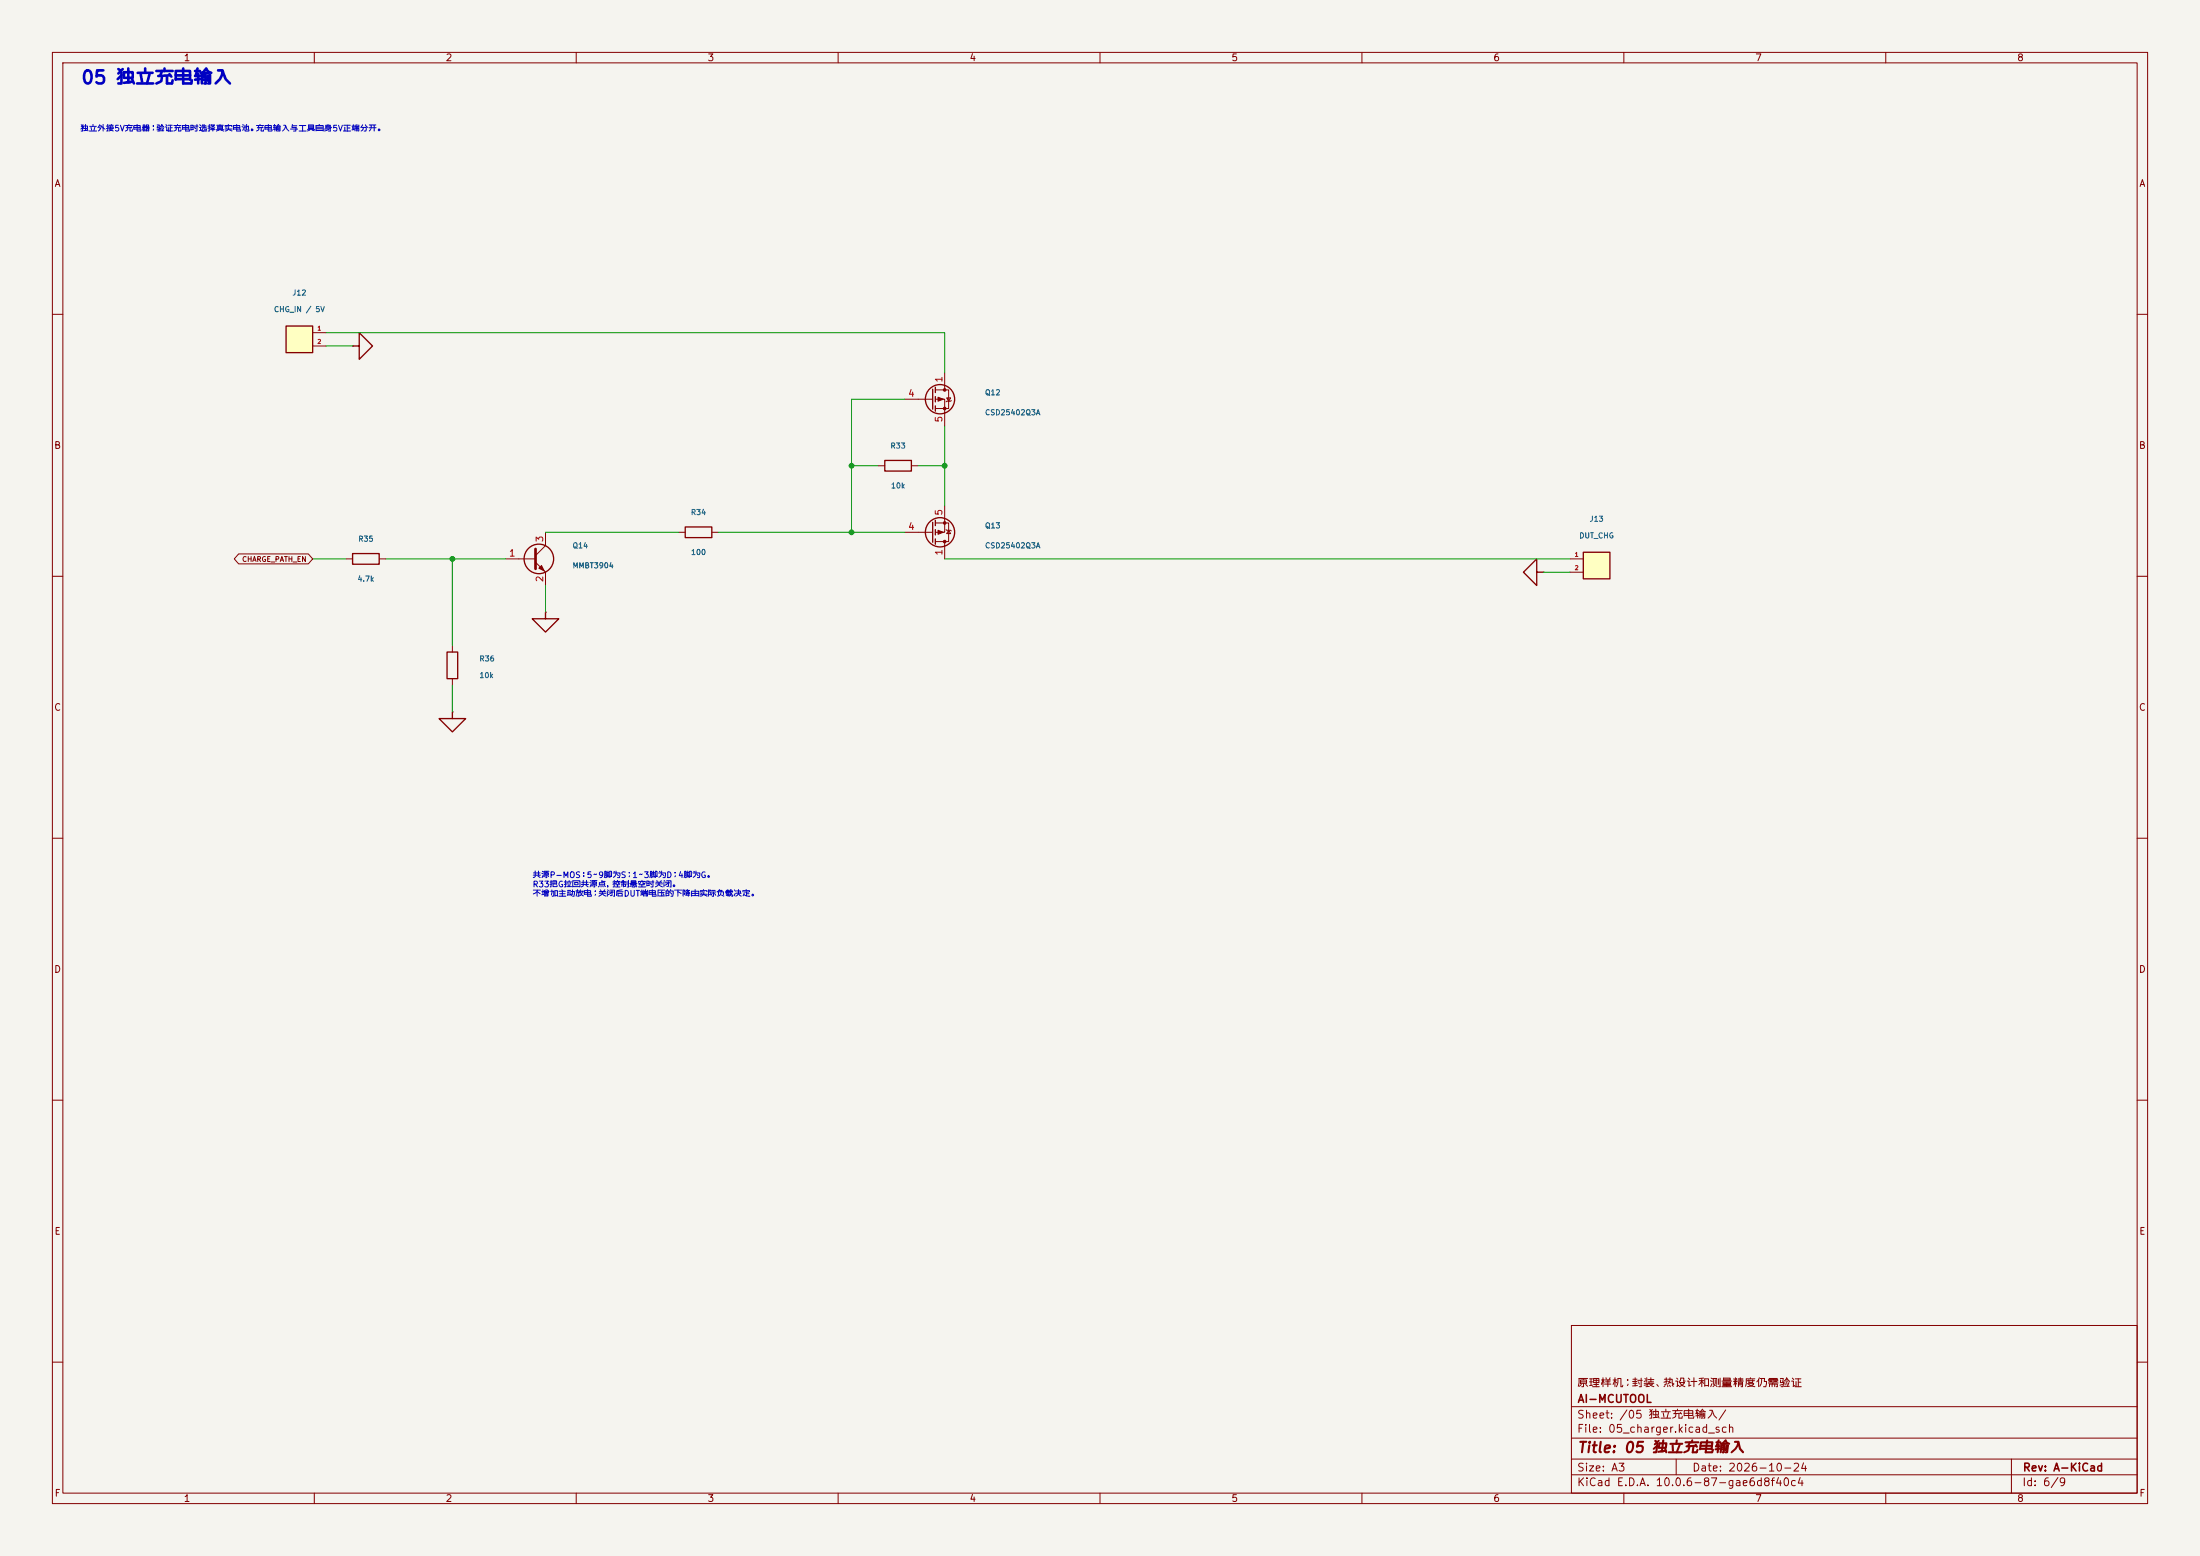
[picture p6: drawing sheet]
(kicad_sch
 (version 20260306)
 (generator "eeschema")
 (generator_version "10.0")
 (paper "A3")
 (title_block
  (title "05 独立充电输入")
  (date "2026-10-24")
  (rev "A-KiCad")
  (company "AI-MCUTOOL")
  (comment 1 "原理样机；封装、热设计和测量精度仍需验证"))
 (lib_symbols
  (symbol "AI_MCUTOOL:COMMON_GND"
   (power global)
   (pin_numbers (hide yes))
   (pin_names
    (offset 0.635) (hide yes)) (exclude_from_sim no) (in_bom no) (on_board no)
   (in_pos_files yes)
   (duplicate_pin_numbers_are_jumpers no)
   (property "Reference" "#PWR" (at 0 0 0) (show_name no) (do_not_autoplace no) (effects (font (size 1 1))))
   (property "Value" "COMMON_GND" (at 0 0 0) (show_name no) (do_not_autoplace no) (effects (font (size 1 1))))
   (property "Footprint" "" (at 0 0 0) (show_name no) (do_not_autoplace no) (hide yes) (effects (font (size 1 1))))
   (property "Datasheet" "" (at 0 0 0) (show_name no) (do_not_autoplace no) (hide yes) (effects (font (size 1 1))))
   (property "Description" "" (at 0 0 0) (show_name no) (do_not_autoplace no) (hide yes) (effects (font (size 1.27 1.27))))
   (symbol "COMMON_GND_0_1"
    (polyline (pts (xy 0 0) (xy 0 -1.27) (xy -2.54 -1.27) (xy 0 -3.81) (xy 2.54 -1.27) (xy 0 -1.27)) (stroke (width 0.254) (type default)) (fill (type none))))
   (symbol "COMMON_GND_1_1"
    (pin power_in line (at 0 0 90) (length 0) (name "COMMON_GND" (effects (font (size 0.9 0.9)))) (number "1" (effects (font (size 0.8 0.8))))))
   (embedded_fonts no))
  (symbol "AI_MCUTOOL:HDR2_L"
   (pin_names
    (offset 0.635)) (exclude_from_sim no) (in_bom yes) (on_board yes)
   (in_pos_files yes)
   (duplicate_pin_numbers_are_jumpers no)
   (property "Reference" "J" (at 0 0 0) (show_name no) (do_not_autoplace no) (effects (font (size 1 1))))
   (property "Value" "HDR2_L" (at 0 0 0) (show_name no) (do_not_autoplace no) (effects (font (size 1 1))))
   (property "Footprint" "" (at 0 0 0) (show_name no) (do_not_autoplace no) (hide yes) (effects (font (size 1 1))))
   (property "Datasheet" "" (at 0 0 0) (show_name no) (do_not_autoplace no) (hide yes) (effects (font (size 1 1))))
   (property "Description" "" (at 0 0 0) (show_name no) (do_not_autoplace no) (hide yes) (effects (font (size 1.27 1.27))))
   (symbol "HDR2_L_0_1"
    (rectangle (start -2.54 1.27) (end 2.54 -3.81) (stroke (width 0.254) (type default)) (fill (type background))))
   (symbol "HDR2_L_1_1"
    (pin passive line (at -5.08 0 0) (length 2.54) (name "" (effects (font (size 0.9 0.9)))) (number "1" (effects (font (size 0.8 0.8)))))
    (pin passive line (at -5.08 -2.54 0) (length 2.54) (name "" (effects (font (size 0.9 0.9)))) (number "2" (effects (font (size 0.8 0.8))))))
   (embedded_fonts no))
  (symbol "AI_MCUTOOL:HDR2_R"
   (pin_names
    (offset 0.635)) (exclude_from_sim no) (in_bom yes) (on_board yes)
   (in_pos_files yes)
   (duplicate_pin_numbers_are_jumpers no)
   (property "Reference" "J" (at 0 0 0) (show_name no) (do_not_autoplace no) (effects (font (size 1 1))))
   (property "Value" "HDR2_R" (at 0 0 0) (show_name no) (do_not_autoplace no) (effects (font (size 1 1))))
   (property "Footprint" "" (at 0 0 0) (show_name no) (do_not_autoplace no) (hide yes) (effects (font (size 1 1))))
   (property "Datasheet" "" (at 0 0 0) (show_name no) (do_not_autoplace no) (hide yes) (effects (font (size 1 1))))
   (property "Description" "" (at 0 0 0) (show_name no) (do_not_autoplace no) (hide yes) (effects (font (size 1.27 1.27))))
   (symbol "HDR2_R_0_1"
    (rectangle (start -2.54 1.27) (end 2.54 -3.81) (stroke (width 0.254) (type default)) (fill (type background))))
   (symbol "HDR2_R_1_1"
    (pin passive line (at 5.08 0 180) (length 2.54) (name "" (effects (font (size 0.9 0.9)))) (number "1" (effects (font (size 0.8 0.8)))))
    (pin passive line (at 5.08 -2.54 180) (length 2.54) (name "" (effects (font (size 0.9 0.9)))) (number "2" (effects (font (size 0.8 0.8))))))
   (embedded_fonts no))
  (symbol "AI_MCUTOOL:MMBT3904"
   (pin_names
    (offset 0) (hide yes)) (exclude_from_sim no) (in_bom yes) (on_board yes)
   (in_pos_files yes)
   (duplicate_pin_numbers_are_jumpers no)
   (property "Reference" "Q" (at 5.08 1.905 0) (show_name no) (do_not_autoplace no) (effects (font (size 1.27 1.27)) (justify left)))
   (property "Value" "MMBT3904" (at 5.08 0 0) (show_name no) (do_not_autoplace no) (effects (font (size 1.27 1.27)) (justify left)))
   (property "Footprint" "Package_TO_SOT_SMD:SOT-23" (at 5.08 -1.905 0) (show_name no) (do_not_autoplace no) (hide yes) (effects (font (size 1.27 1.27)
    (italic yes)) (justify left)))
   (property "Datasheet" "https://www.onsemi.com/pdf/datasheet/pzt3904-d.pdf" (at 0 0 0) (show_name no) (do_not_autoplace no) (hide yes) (effects (font (size 1.27 1.27)) (justify left)))
   (property "Description" "0.2A Ic, 40V Vce, Small Signal NPN Transistor, SOT-23" (at 0 0 0) (show_name no) (do_not_autoplace no) (hide yes) (effects (font (size 1.27 1.27))))
   (property "Sim.Device" "NPN" (at 0 0 0) (show_name no) (do_not_autoplace no) (hide yes) (effects (font (size 1.27 1.27))))
   (property "Sim.Pins" "1=B 2=E 3=C" (at 0 0 0) (show_name no) (do_not_autoplace no) (hide yes) (effects (font (size 1.27 1.27))))
   (symbol "MMBT3904_0_1"
    (polyline (pts (xy -2.54 0) (xy 0.635 0)) (stroke (width 0) (type default)) (fill (type none)))
    (polyline (pts (xy 0.635 1.905) (xy 0.635 -1.905)) (stroke (width 0.508) (type default)) (fill (type none)))
    (circle (center 1.27 0) (radius 2.8194) (stroke (width 0.254) (type default)) (fill (type none))))
   (symbol "MMBT3904_1_1"
    (polyline (pts (xy 0.635 0.635) (xy 2.54 2.54)) (stroke (width 0) (type default)) (fill (type none)))
    (polyline (pts (xy 0.635 -0.635) (xy 2.54 -2.54)) (stroke (width 0) (type default)) (fill (type none)))
    (polyline (pts (xy 1.27 -1.778) (xy 1.778 -1.27) (xy 2.286 -2.286) (xy 1.27 -1.778)) (stroke (width 0) (type default)) (fill (type outline)))
    (pin input line (at -5.08 0 0) (length 2.54) (name "B" (effects (font (size 1.27 1.27)))) (number "1" (effects (font (size 1.27 1.27)))))
    (pin passive line (at 2.54 -5.08 90) (length 2.54) (name "E" (effects (font (size 1.27 1.27)))) (number "2" (effects (font (size 1.27 1.27)))))
    (pin passive line (at 2.54 5.08 270) (length 2.54) (name "C" (effects (font (size 1.27 1.27)))) (number "3" (effects (font (size 1.27 1.27))))))
   (embedded_fonts no))
  (symbol "AI_MCUTOOL:P_FET"
   (pin_names (hide yes)) (exclude_from_sim no) (in_bom yes) (on_board yes)
   (in_pos_files yes)
   (duplicate_pin_numbers_are_jumpers no)
   (property "Reference" "U" (at 5.715 1.905 0) (show_name no) (do_not_autoplace no) (effects (font (size 1.27 1.27))))
   (property "Value" "P_FET" (at 11.811 -0.127 0) (show_name no) (do_not_autoplace no) (effects (font (size 1.27 1.27))))
   (property "Footprint" "Package_SON:VSON-8_3.3x3.3mm_P0.65mm_NexFET" (at 30.353 -4.699 0) (show_name no) (do_not_autoplace no) (hide yes) (effects (font (size 1.27 1.27))))
   (property "Datasheet" "https://www.ti.com/lit/ds/symlink/csd25402q3a.pdf" (at 31.115 -2.413 0) (show_name no) (do_not_autoplace no) (hide yes) (effects (font (size 1.27 1.27))))
   (property "Description" "-76A Id, -20V Vds, NexFET P-Channel Power MOSFET, 7.7mOhm Ron, Qg (typ) 7.5 nC, VSON-8 3.3x3.3mm" (at 0 0 0) (show_name no) (do_not_autoplace no) (hide yes) (effects (font (size 1.27 1.27))))
   (symbol "P_FET_0_1"
    (polyline (pts (xy 0.254 1.905) (xy 0.254 -1.905)) (stroke (width 0.254) (type default)) (fill (type none)))
    (polyline (pts (xy 0.254 0) (xy -2.54 0)) (stroke (width 0) (type default)) (fill (type none)))
    (polyline (pts (xy 0.762 2.286) (xy 0.762 1.27)) (stroke (width 0.254) (type default)) (fill (type none)))
    (polyline (pts (xy 0.762 1.778) (xy 3.302 1.778) (xy 3.302 -1.778) (xy 0.762 -1.778)) (stroke (width 0) (type default)) (fill (type none)))
    (polyline (pts (xy 0.762 0.508) (xy 0.762 -0.508)) (stroke (width 0.254) (type default)) (fill (type none)))
    (polyline (pts (xy 0.762 -1.27) (xy 0.762 -2.286)) (stroke (width 0.254) (type default)) (fill (type none)))
    (circle (center 1.651 0) (radius 2.794) (stroke (width 0.254) (type default)) (fill (type none)))
    (polyline (pts (xy 2.286 0) (xy 1.27 0.381) (xy 1.27 -0.381) (xy 2.286 0)) (stroke (width 0) (type default)) (fill (type outline)))
    (polyline (pts (xy 2.54 2.54) (xy 2.54 1.778)) (stroke (width 0) (type default)) (fill (type none)))
    (circle (center 2.54 1.778) (radius 0.254) (stroke (width 0) (type default)) (fill (type outline)))
    (circle (center 2.54 -1.778) (radius 0.254) (stroke (width 0) (type default)) (fill (type outline)))
    (polyline (pts (xy 2.54 -2.54) (xy 2.54 0) (xy 0.762 0)) (stroke (width 0) (type default)) (fill (type none)))
    (polyline (pts (xy 2.794 -0.508) (xy 2.921 -0.381) (xy 3.683 -0.381) (xy 3.81 -0.254)) (stroke (width 0) (type default)) (fill (type none)))
    (polyline (pts (xy 3.302 -0.381) (xy 2.921 0.254) (xy 3.683 0.254) (xy 3.302 -0.381)) (stroke (width 0) (type default)) (fill (type none))))
   (symbol "P_FET_1_1"
    (pin passive line (at 2.54 5.08 270) (length 2.54) (name "D" (effects (font (size 1.27 1.27)))) (number "1" (effects (font (size 1.27 1.27)))))
    (pin passive line (at 2.54 5.08 270) (length 2.54) (hide yes) (name "D" (effects (font (size 1.27 1.27)))) (number "2" (effects (font (size 1.27 1.27)))))
    (pin passive line (at 2.54 5.08 270) (length 2.54) (hide yes) (name "D" (effects (font (size 1.27 1.27)))) (number "3" (effects (font (size 1.27 1.27)))))
    (pin input line (at -5.08 0 0) (length 2.54) (name "G" (effects (font (size 1.27 1.27)))) (number "4" (effects (font (size 1.27 1.27)))))
    (pin passive line (at 2.54 -5.08 90) (length 2.54) (name "S" (effects (font (size 1.27 1.27)))) (number "5" (effects (font (size 1.27 1.27)))))
    (pin passive line (at 2.54 -5.08 90) (length 2.54) (hide yes) (name "S" (effects (font (size 1.27 1.27)))) (number "6" (effects (font (size 1.27 1.27)))))
    (pin passive line (at 2.54 -5.08 90) (length 2.54) (hide yes) (name "S" (effects (font (size 1.27 1.27)))) (number "7" (effects (font (size 1.27 1.27)))))
    (pin passive line (at 2.54 -5.08 90) (length 2.54) (hide yes) (name "S" (effects (font (size 1.27 1.27)))) (number "8" (effects (font (size 1.27 1.27)))))
    (pin passive line (at 2.54 -5.08 90) (length 2.54) (hide yes) (name "S" (effects (font (size 1.27 1.27)))) (number "9" (effects (font (size 1.27 1.27))))))
   (embedded_fonts no))
  (symbol "AI_MCUTOOL:R"
   (pin_numbers (hide yes))
   (pin_names
    (offset 0)) (exclude_from_sim no) (in_bom yes) (on_board yes)
   (in_pos_files yes)
   (duplicate_pin_numbers_are_jumpers no)
   (property "Reference" "R" (at 2.032 0 90) (show_name no) (do_not_autoplace no) (effects (font (size 1.27 1.27))))
   (property "Value" "R" (at 0 0 90) (show_name no) (do_not_autoplace no) (effects (font (size 1.27 1.27))))
   (property "Footprint" "" (at -1.778 0 90) (show_name no) (do_not_autoplace no) (hide yes) (effects (font (size 1.27 1.27))))
   (property "Datasheet" "" (at 0 0 0) (show_name no) (do_not_autoplace no) (hide yes) (effects (font (size 1.27 1.27))))
   (property "Description" "Resistor" (at 0 0 0) (show_name no) (do_not_autoplace no) (hide yes) (effects (font (size 1.27 1.27))))
   (symbol "R_0_1"
    (rectangle (start -1.016 -2.54) (end 1.016 2.54) (stroke (width 0.254) (type default)) (fill (type none))))
   (symbol "R_1_1"
    (pin passive line (at 0 3.81 270) (length 1.27) (name "" (effects (font (size 1.27 1.27)))) (number "1" (effects (font (size 1.27 1.27)))))
    (pin passive line (at 0 -3.81 90) (length 1.27) (name "" (effects (font (size 1.27 1.27)))) (number "2" (effects (font (size 1.27 1.27))))))
   (embedded_fonts no)))
 (text "共源P-MOS：5～9脚为S；1～3脚为D；4脚为G。\nR33把G拉回共源点，控制悬空时关闭。\n不增加主动放电；关闭后DUT端电压的下降由实际负载决定。"
  (exclude_from_sim no)
  (at 101.6 171.45 0)
  (effects (font (size 1.1 1.1)) (justify left bottom)))
 (text "05 独立充电输入"
  (exclude_from_sim no)
  (at 15.24 16.51 0)
  (effects (font (size 2.5 2.5)
    (bold yes)) (justify left bottom)))
 (text "独立外接5V充电器；验证充电时选择真实电池。充电输入与工具自身5V正端分开。"
  (exclude_from_sim no)
  (at 15.24 25.4 0)
  (effects (font (size 1.1 1.1)) (justify left bottom)))
 (junction
  (at 162.56 101.6)
  (diameter 0)
  (color 0 0 0 0))
 (junction
  (at 162.56 88.9)
  (diameter 0)
  (color 0 0 0 0))
 (junction
  (at 180.34 88.9)
  (diameter 0)
  (color 0 0 0 0))
 (junction
  (at 86.36 106.68)
  (diameter 0)
  (color 0 0 0 0))
 (wire
  (pts (xy 73.66 106.68) (xy 86.36 106.68))
  (stroke (width 0) (type default)))
 (wire
  (pts (xy 104.14 111.76) (xy 104.14 116.84))
  (stroke (width 0) (type default)))
 (wire
  (pts (xy 162.56 101.6) (xy 172.72 101.6))
  (stroke (width 0) (type default)))
 (wire
  (pts (xy 162.56 76.2) (xy 162.56 88.9))
  (stroke (width 0) (type default)))
 (wire
  (pts (xy 62.23 66.04) (xy 67.31 66.04))
  (stroke (width 0) (type default)))
 (wire
  (pts (xy 62.23 63.5) (xy 180.34 63.5))
  (stroke (width 0) (type default)))
 (wire
  (pts (xy 86.36 130.81) (xy 86.36 135.89))
  (stroke (width 0) (type default)))
 (wire
  (pts (xy 86.36 106.68) (xy 86.36 123.19))
  (stroke (width 0) (type default)))
 (wire
  (pts (xy 59.69 106.68) (xy 66.04 106.68))
  (stroke (width 0) (type default)))
 (wire
  (pts (xy 180.34 88.9) (xy 180.34 96.52))
  (stroke (width 0) (type default)))
 (wire
  (pts (xy 137.16 101.6) (xy 162.56 101.6))
  (stroke (width 0) (type default)))
 (wire
  (pts (xy 294.64 109.22) (xy 299.72 109.22))
  (stroke (width 0) (type default)))
 (wire
  (pts (xy 162.56 88.9) (xy 167.64 88.9))
  (stroke (width 0) (type default)))
 (wire
  (pts (xy 104.14 101.6) (xy 129.54 101.6))
  (stroke (width 0) (type default)))
 (wire
  (pts (xy 180.34 63.5) (xy 180.34 71.12))
  (stroke (width 0) (type default)))
 (wire
  (pts (xy 180.34 106.68) (xy 299.72 106.68))
  (stroke (width 0) (type default)))
 (wire
  (pts (xy 162.56 76.2) (xy 172.72 76.2))
  (stroke (width 0) (type default)))
 (wire
  (pts (xy 175.26 88.9) (xy 180.34 88.9))
  (stroke (width 0) (type default)))
 (wire
  (pts (xy 180.34 81.28) (xy 180.34 88.9))
  (stroke (width 0) (type default)))
 (wire
  (pts (xy 86.36 106.68) (xy 96.52 106.68))
  (stroke (width 0) (type default)))
 (wire
  (pts (xy 162.56 88.9) (xy 162.56 101.6))
  (stroke (width 0) (type default)))
 (global_label "CHARGE_PATH_EN"
  (shape bidirectional)
  (at 59.69 106.68 180)
  (effects (font (size 0.95 0.95)) (justify right))
  (property "Intersheetrefs" "${INTERSHEET_REFS}" (at 0 0 0) (hide yes) (show_name no) (do_not_autoplace no) (effects (font (size 1 1)))))
 (symbol
  (lib_id "AI_MCUTOOL:HDR2_R")
  (at 57.15 63.5 0)
  (unit 1)
  (body_style 1)
  (exclude_from_sim no)
  (in_bom yes)
  (on_board yes)
  (in_pos_files yes)
  (dnp no)
  (property "Reference" "J12" (at 57.15 55.88 0) (show_name no) (do_not_autoplace no) (effects (font (size 1 1))))
  (property "Value" "CHG_IN / 5V" (at 57.15 59.055 0) (show_name no) (do_not_autoplace no) (effects (font (size 1 1))))
  (property "Footprint" "Connector_PinHeader_2.54mm:PinHeader_1x02_P2.54mm_Vertical" (at 0 0 0) (hide yes) (show_name no) (do_not_autoplace no) (effects (font (size 1 1))))
  (property "Datasheet" "" (at 0 0 0) (hide yes) (show_name no) (do_not_autoplace no) (effects (font (size 1 1))))
  (property "Description" "" (at 57.15 63.5 0) (show_name no) (do_not_autoplace no) (effects (font (size 1.27 1.27))))
  (property "Manufacturer Part" "" (at 0 0 0) (hide yes) (show_name no) (do_not_autoplace no) (effects (font (size 1 1))))
  (property "Design Note" "元件面1脚方焊盘；板端、线端及压降待选型核验" (at 0 0 0) (hide yes) (show_name no) (do_not_autoplace no) (effects (font (size 1 1))))
  (property "Footprint Status" "封装几何仍需制造审查" (at 0 0 0) (hide yes) (show_name no) (do_not_autoplace no) (effects (font (size 1 1))))
  (pin "1")
  (pin "2"))
 (symbol
  (lib_id "AI_MCUTOOL:R")
  (at 69.85 106.68 90)
  (unit 1)
  (body_style 1)
  (exclude_from_sim no)
  (in_bom yes)
  (on_board yes)
  (in_pos_files yes)
  (dnp no)
  (property "Reference" "R35" (at 69.85 102.87 90) (show_name no) (do_not_autoplace no) (effects (font (size 1 1))))
  (property "Value" "4.7k" (at 69.85 110.49 90) (show_name no) (do_not_autoplace no) (effects (font (size 1 1))))
  (property "Footprint" "Resistor_SMD:R_0603_1608Metric" (at 0 0 0) (hide yes) (show_name no) (do_not_autoplace no) (effects (font (size 1 1))))
  (property "Datasheet" "" (at 0 0 0) (hide yes) (show_name no) (do_not_autoplace no) (effects (font (size 1 1))))
  (property "Description" "" (at 69.85 106.68 0) (show_name no) (do_not_autoplace no) (effects (font (size 1.27 1.27))))
  (property "Manufacturer Part" "RC0603FR-074K7L" (at 0 0 0) (hide yes) (show_name no) (do_not_autoplace no) (effects (font (size 1 1))))
  (property "Design Note" "1%，额定≥0.1W初值" (at 0 0 0) (hide yes) (show_name no) (do_not_autoplace no) (effects (font (size 1 1))))
  (property "Footprint Status" "封装几何仍需制造审查" (at 0 0 0) (hide yes) (show_name no) (do_not_autoplace no) (effects (font (size 1 1))))
  (pin "1")
  (pin "2"))
 (symbol
  (lib_id "AI_MCUTOOL:R")
  (at 86.36 127 0)
  (unit 1)
  (body_style 1)
  (exclude_from_sim no)
  (in_bom yes)
  (on_board yes)
  (in_pos_files yes)
  (dnp no)
  (property "Reference" "R36" (at 91.44 125.73 0) (show_name no) (do_not_autoplace no) (effects (font (size 1 1)) (justify left)))
  (property "Value" "10k" (at 91.44 128.905 0) (show_name no) (do_not_autoplace no) (effects (font (size 1 1)) (justify left)))
  (property "Footprint" "Resistor_SMD:R_0603_1608Metric" (at 0 0 0) (hide yes) (show_name no) (do_not_autoplace no) (effects (font (size 1 1))))
  (property "Datasheet" "" (at 0 0 0) (hide yes) (show_name no) (do_not_autoplace no) (effects (font (size 1 1))))
  (property "Description" "" (at 86.36 127 0) (show_name no) (do_not_autoplace no) (effects (font (size 1.27 1.27))))
  (property "Manufacturer Part" "RC0603FR-0710KL" (at 0 0 0) (hide yes) (show_name no) (do_not_autoplace no) (effects (font (size 1 1))))
  (property "Design Note" "1%，额定≥0.1W初值" (at 0 0 0) (hide yes) (show_name no) (do_not_autoplace no) (effects (font (size 1 1))))
  (property "Footprint Status" "封装几何仍需制造审查" (at 0 0 0) (hide yes) (show_name no) (do_not_autoplace no) (effects (font (size 1 1))))
  (pin "1")
  (pin "2"))
 (symbol
  (lib_id "AI_MCUTOOL:COMMON_GND")
  (at 86.36 135.89 0)
  (unit 1)
  (body_style 1)
  (exclude_from_sim no)
  (in_bom no)
  (on_board no)
  (in_pos_files yes)
  (dnp no)
  (property "Reference" "#PWR05012" (at 0 0 0) (hide yes) (show_name no) (do_not_autoplace no) (effects (font (size 1 1))))
  (property "Value" "COMMON_GND" (at 86.36 130.81 0) (hide yes) (show_name no) (do_not_autoplace no) (effects (font (size 1 1))))
  (property "Footprint" "" (at 0 0 0) (hide yes) (show_name no) (do_not_autoplace no) (effects (font (size 1 1))))
  (property "Datasheet" "" (at 86.36 135.89 0) (show_name no) (do_not_autoplace no) (effects (font (size 1.27 1.27))))
  (property "Description" "" (at 86.36 135.89 0) (show_name no) (do_not_autoplace no) (effects (font (size 1.27 1.27))))
  (pin "1"))
 (symbol
  (lib_id "AI_MCUTOOL:R")
  (at 171.45 88.9 90)
  (unit 1)
  (body_style 1)
  (exclude_from_sim no)
  (in_bom yes)
  (on_board yes)
  (in_pos_files yes)
  (dnp no)
  (property "Reference" "R33" (at 171.45 85.09 90) (show_name no) (do_not_autoplace no) (effects (font (size 1 1))))
  (property "Value" "10k" (at 171.45 92.71 90) (show_name no) (do_not_autoplace no) (effects (font (size 1 1))))
  (property "Footprint" "Resistor_SMD:R_0603_1608Metric" (at 0 0 0) (hide yes) (show_name no) (do_not_autoplace no) (effects (font (size 1 1))))
  (property "Datasheet" "" (at 0 0 0) (hide yes) (show_name no) (do_not_autoplace no) (effects (font (size 1 1))))
  (property "Description" "" (at 171.45 88.9 0) (show_name no) (do_not_autoplace no) (effects (font (size 1.27 1.27))))
  (property "Manufacturer Part" "RC0603FR-0710KL" (at 0 0 0) (hide yes) (show_name no) (do_not_autoplace no) (effects (font (size 1 1))))
  (property "Design Note" "1%，额定≥0.1W初值" (at 0 0 0) (hide yes) (show_name no) (do_not_autoplace no) (effects (font (size 1 1))))
  (property "Footprint Status" "封装几何仍需制造审查" (at 0 0 0) (hide yes) (show_name no) (do_not_autoplace no) (effects (font (size 1 1))))
  (pin "1")
  (pin "2"))
 (symbol
  (lib_id "AI_MCUTOOL:COMMON_GND")
  (at 104.14 116.84 0)
  (unit 1)
  (body_style 1)
  (exclude_from_sim no)
  (in_bom no)
  (on_board no)
  (in_pos_files yes)
  (dnp no)
  (property "Reference" "#PWR05011" (at 0 0 0) (hide yes) (show_name no) (do_not_autoplace no) (effects (font (size 1 1))))
  (property "Value" "COMMON_GND" (at 104.14 111.76 0) (hide yes) (show_name no) (do_not_autoplace no) (effects (font (size 1 1))))
  (property "Footprint" "" (at 0 0 0) (hide yes) (show_name no) (do_not_autoplace no) (effects (font (size 1 1))))
  (property "Datasheet" "" (at 104.14 116.84 0) (show_name no) (do_not_autoplace no) (effects (font (size 1.27 1.27))))
  (property "Description" "" (at 104.14 116.84 0) (show_name no) (do_not_autoplace no) (effects (font (size 1.27 1.27))))
  (pin "1"))
 (symbol
  (lib_id "AI_MCUTOOL:HDR2_L")
  (at 304.8 106.68 0)
  (unit 1)
  (body_style 1)
  (exclude_from_sim no)
  (in_bom yes)
  (on_board yes)
  (in_pos_files yes)
  (dnp no)
  (property "Reference" "J13" (at 304.8 99.06 0) (show_name no) (do_not_autoplace no) (effects (font (size 1 1))))
  (property "Value" "DUT_CHG" (at 304.8 102.235 0) (show_name no) (do_not_autoplace no) (effects (font (size 1 1))))
  (property "Footprint" "Connector_PinHeader_2.54mm:PinHeader_1x02_P2.54mm_Vertical" (at 0 0 0) (hide yes) (show_name no) (do_not_autoplace no) (effects (font (size 1 1))))
  (property "Datasheet" "" (at 0 0 0) (hide yes) (show_name no) (do_not_autoplace no) (effects (font (size 1 1))))
  (property "Description" "" (at 304.8 106.68 0) (show_name no) (do_not_autoplace no) (effects (font (size 1.27 1.27))))
  (property "Manufacturer Part" "" (at 0 0 0) (hide yes) (show_name no) (do_not_autoplace no) (effects (font (size 1 1))))
  (property "Design Note" "元件面1脚方焊盘；板端、线端及压降待选型核验" (at 0 0 0) (hide yes) (show_name no) (do_not_autoplace no) (effects (font (size 1 1))))
  (property "Footprint Status" "封装几何仍需制造审查" (at 0 0 0) (hide yes) (show_name no) (do_not_autoplace no) (effects (font (size 1 1))))
  (pin "1")
  (pin "2"))
 (symbol
  (lib_id "AI_MCUTOOL:P_FET")
  (at 177.8 101.6 0)
  (mirror x)
  (unit 1)
  (body_style 1)
  (exclude_from_sim no)
  (in_bom yes)
  (on_board yes)
  (in_pos_files yes)
  (dnp no)
  (property "Reference" "Q13" (at 187.96 100.33 0) (show_name no) (do_not_autoplace no) (effects (font (size 1 1)) (justify left)))
  (property "Value" "CSD25402Q3A" (at 187.96 104.14 0) (show_name no) (do_not_autoplace no) (effects (font (size 1 1)) (justify left)))
  (property "Footprint" "AI_MCUTOOL:P_FET" (at 0 0 0) (hide yes) (show_name no) (do_not_autoplace no) (effects (font (size 1 1))))
  (property "Datasheet" "" (at 0 0 0) (hide yes) (show_name no) (do_not_autoplace no) (effects (font (size 1 1))))
  (property "Description" "" (at 177.8 101.6 0) (show_name no) (do_not_autoplace no) (effects (font (size 1.27 1.27))))
  (property "Manufacturer Part" "CSD25402Q3A" (at 0 0 0) (hide yes) (show_name no) (do_not_autoplace no) (effects (font (size 1 1))))
  (property "Design Note" "底部9脚为S；与主通路N-MOS的底盘定义不同" (at 0 0 0) (hide yes) (show_name no) (do_not_autoplace no) (effects (font (size 1 1))))
  (property "Footprint Status" "封装几何仍需制造审查" (at 0 0 0) (hide yes) (show_name no) (do_not_autoplace no) (effects (font (size 1 1))))
  (pin "1")
  (pin "2")
  (pin "3")
  (pin "4")
  (pin "5")
  (pin "6")
  (pin "7")
  (pin "8")
  (pin "9"))
 (symbol
  (lib_id "AI_MCUTOOL:MMBT3904")
  (at 101.6 106.68 0)
  (unit 1)
  (body_style 1)
  (exclude_from_sim no)
  (in_bom yes)
  (on_board yes)
  (in_pos_files yes)
  (dnp no)
  (property "Reference" "Q14" (at 109.22 104.14 0) (show_name no) (do_not_autoplace no) (effects (font (size 1 1)) (justify left)))
  (property "Value" "MMBT3904" (at 109.22 107.95 0) (show_name no) (do_not_autoplace no) (effects (font (size 1 1)) (justify left)))
  (property "Footprint" "Package_TO_SOT_SMD:SOT-23" (at 0 0 0) (hide yes) (show_name no) (do_not_autoplace no) (effects (font (size 1 1))))
  (property "Datasheet" "" (at 0 0 0) (hide yes) (show_name no) (do_not_autoplace no) (effects (font (size 1 1))))
  (property "Description" "" (at 101.6 106.68 0) (show_name no) (do_not_autoplace no) (effects (font (size 1.27 1.27))))
  (property "Manufacturer Part" "MMBT3904LT1G" (at 0 0 0) (hide yes) (show_name no) (do_not_autoplace no) (effects (font (size 1 1))))
  (property "Design Note" "" (at 0 0 0) (hide yes) (show_name no) (do_not_autoplace no) (effects (font (size 1 1))))
  (property "Footprint Status" "封装几何仍需制造审查" (at 0 0 0) (hide yes) (show_name no) (do_not_autoplace no) (effects (font (size 1 1))))
  (pin "1")
  (pin "2")
  (pin "3"))
 (symbol
  (lib_id "AI_MCUTOOL:P_FET")
  (at 177.8 76.2 0)
  (unit 1)
  (body_style 1)
  (exclude_from_sim no)
  (in_bom yes)
  (on_board yes)
  (in_pos_files yes)
  (dnp no)
  (property "Reference" "Q12" (at 187.96 74.93 0) (show_name no) (do_not_autoplace no) (effects (font (size 1 1)) (justify left)))
  (property "Value" "CSD25402Q3A" (at 187.96 78.74 0) (show_name no) (do_not_autoplace no) (effects (font (size 1 1)) (justify left)))
  (property "Footprint" "AI_MCUTOOL:P_FET" (at 0 0 0) (hide yes) (show_name no) (do_not_autoplace no) (effects (font (size 1 1))))
  (property "Datasheet" "" (at 0 0 0) (hide yes) (show_name no) (do_not_autoplace no) (effects (font (size 1 1))))
  (property "Description" "" (at 177.8 76.2 0) (show_name no) (do_not_autoplace no) (effects (font (size 1.27 1.27))))
  (property "Manufacturer Part" "CSD25402Q3A" (at 0 0 0) (hide yes) (show_name no) (do_not_autoplace no) (effects (font (size 1 1))))
  (property "Design Note" "底部9脚为S；与主通路N-MOS的底盘定义不同" (at 0 0 0) (hide yes) (show_name no) (do_not_autoplace no) (effects (font (size 1 1))))
  (property "Footprint Status" "封装几何仍需制造审查" (at 0 0 0) (hide yes) (show_name no) (do_not_autoplace no) (effects (font (size 1 1))))
  (pin "1")
  (pin "2")
  (pin "3")
  (pin "4")
  (pin "5")
  (pin "6")
  (pin "7")
  (pin "8")
  (pin "9"))
 (symbol
  (lib_id "AI_MCUTOOL:R")
  (at 133.35 101.6 270)
  (unit 1)
  (body_style 1)
  (exclude_from_sim no)
  (in_bom yes)
  (on_board yes)
  (in_pos_files yes)
  (dnp no)
  (property "Reference" "R34" (at 133.35 97.79 90) (show_name no) (do_not_autoplace no) (effects (font (size 1 1))))
  (property "Value" "100" (at 133.35 105.41 90) (show_name no) (do_not_autoplace no) (effects (font (size 1 1))))
  (property "Footprint" "Resistor_SMD:R_0603_1608Metric" (at 0 0 0) (hide yes) (show_name no) (do_not_autoplace no) (effects (font (size 1 1))))
  (property "Datasheet" "" (at 0 0 0) (hide yes) (show_name no) (do_not_autoplace no) (effects (font (size 1 1))))
  (property "Description" "" (at 133.35 101.6 0) (show_name no) (do_not_autoplace no) (effects (font (size 1.27 1.27))))
  (property "Manufacturer Part" "RC0603FR-07100RL" (at 0 0 0) (hide yes) (show_name no) (do_not_autoplace no) (effects (font (size 1 1))))
  (property "Design Note" "1%，额定≥0.1W初值" (at 0 0 0) (hide yes) (show_name no) (do_not_autoplace no) (effects (font (size 1 1))))
  (property "Footprint Status" "封装几何仍需制造审查" (at 0 0 0) (hide yes) (show_name no) (do_not_autoplace no) (effects (font (size 1 1))))
  (pin "1")
  (pin "2"))
 (symbol
  (lib_id "AI_MCUTOOL:COMMON_GND")
  (at 67.31 66.04 90)
  (unit 1)
  (body_style 1)
  (exclude_from_sim no)
  (in_bom no)
  (on_board no)
  (in_pos_files yes)
  (dnp no)
  (property "Reference" "#PWR05009" (at 0 0 0) (hide yes) (show_name no) (do_not_autoplace no) (effects (font (size 1 1))))
  (property "Value" "COMMON_GND" (at 67.31 60.96 0) (hide yes) (show_name no) (do_not_autoplace no) (effects (font (size 1 1))))
  (property "Footprint" "" (at 0 0 0) (hide yes) (show_name no) (do_not_autoplace no) (effects (font (size 1 1))))
  (property "Datasheet" "" (at 67.31 66.04 0) (show_name no) (do_not_autoplace no) (effects (font (size 1.27 1.27))))
  (property "Description" "" (at 67.31 66.04 0) (show_name no) (do_not_autoplace no) (effects (font (size 1.27 1.27))))
  (pin "1"))
 (symbol
  (lib_id "AI_MCUTOOL:COMMON_GND")
  (at 294.64 109.22 270)
  (unit 1)
  (body_style 1)
  (exclude_from_sim no)
  (in_bom no)
  (on_board no)
  (in_pos_files yes)
  (dnp no)
  (property "Reference" "#PWR05010" (at 0 0 0) (hide yes) (show_name no) (do_not_autoplace no) (effects (font (size 1 1))))
  (property "Value" "COMMON_GND" (at 294.64 104.14 0) (hide yes) (show_name no) (do_not_autoplace no) (effects (font (size 1 1))))
  (property "Footprint" "" (at 0 0 0) (hide yes) (show_name no) (do_not_autoplace no) (effects (font (size 1 1))))
  (property "Datasheet" "" (at 294.64 109.22 0) (show_name no) (do_not_autoplace no) (effects (font (size 1.27 1.27))))
  (property "Description" "" (at 294.64 109.22 0) (show_name no) (do_not_autoplace no) (effects (font (size 1.27 1.27))))
  (pin "1")))
